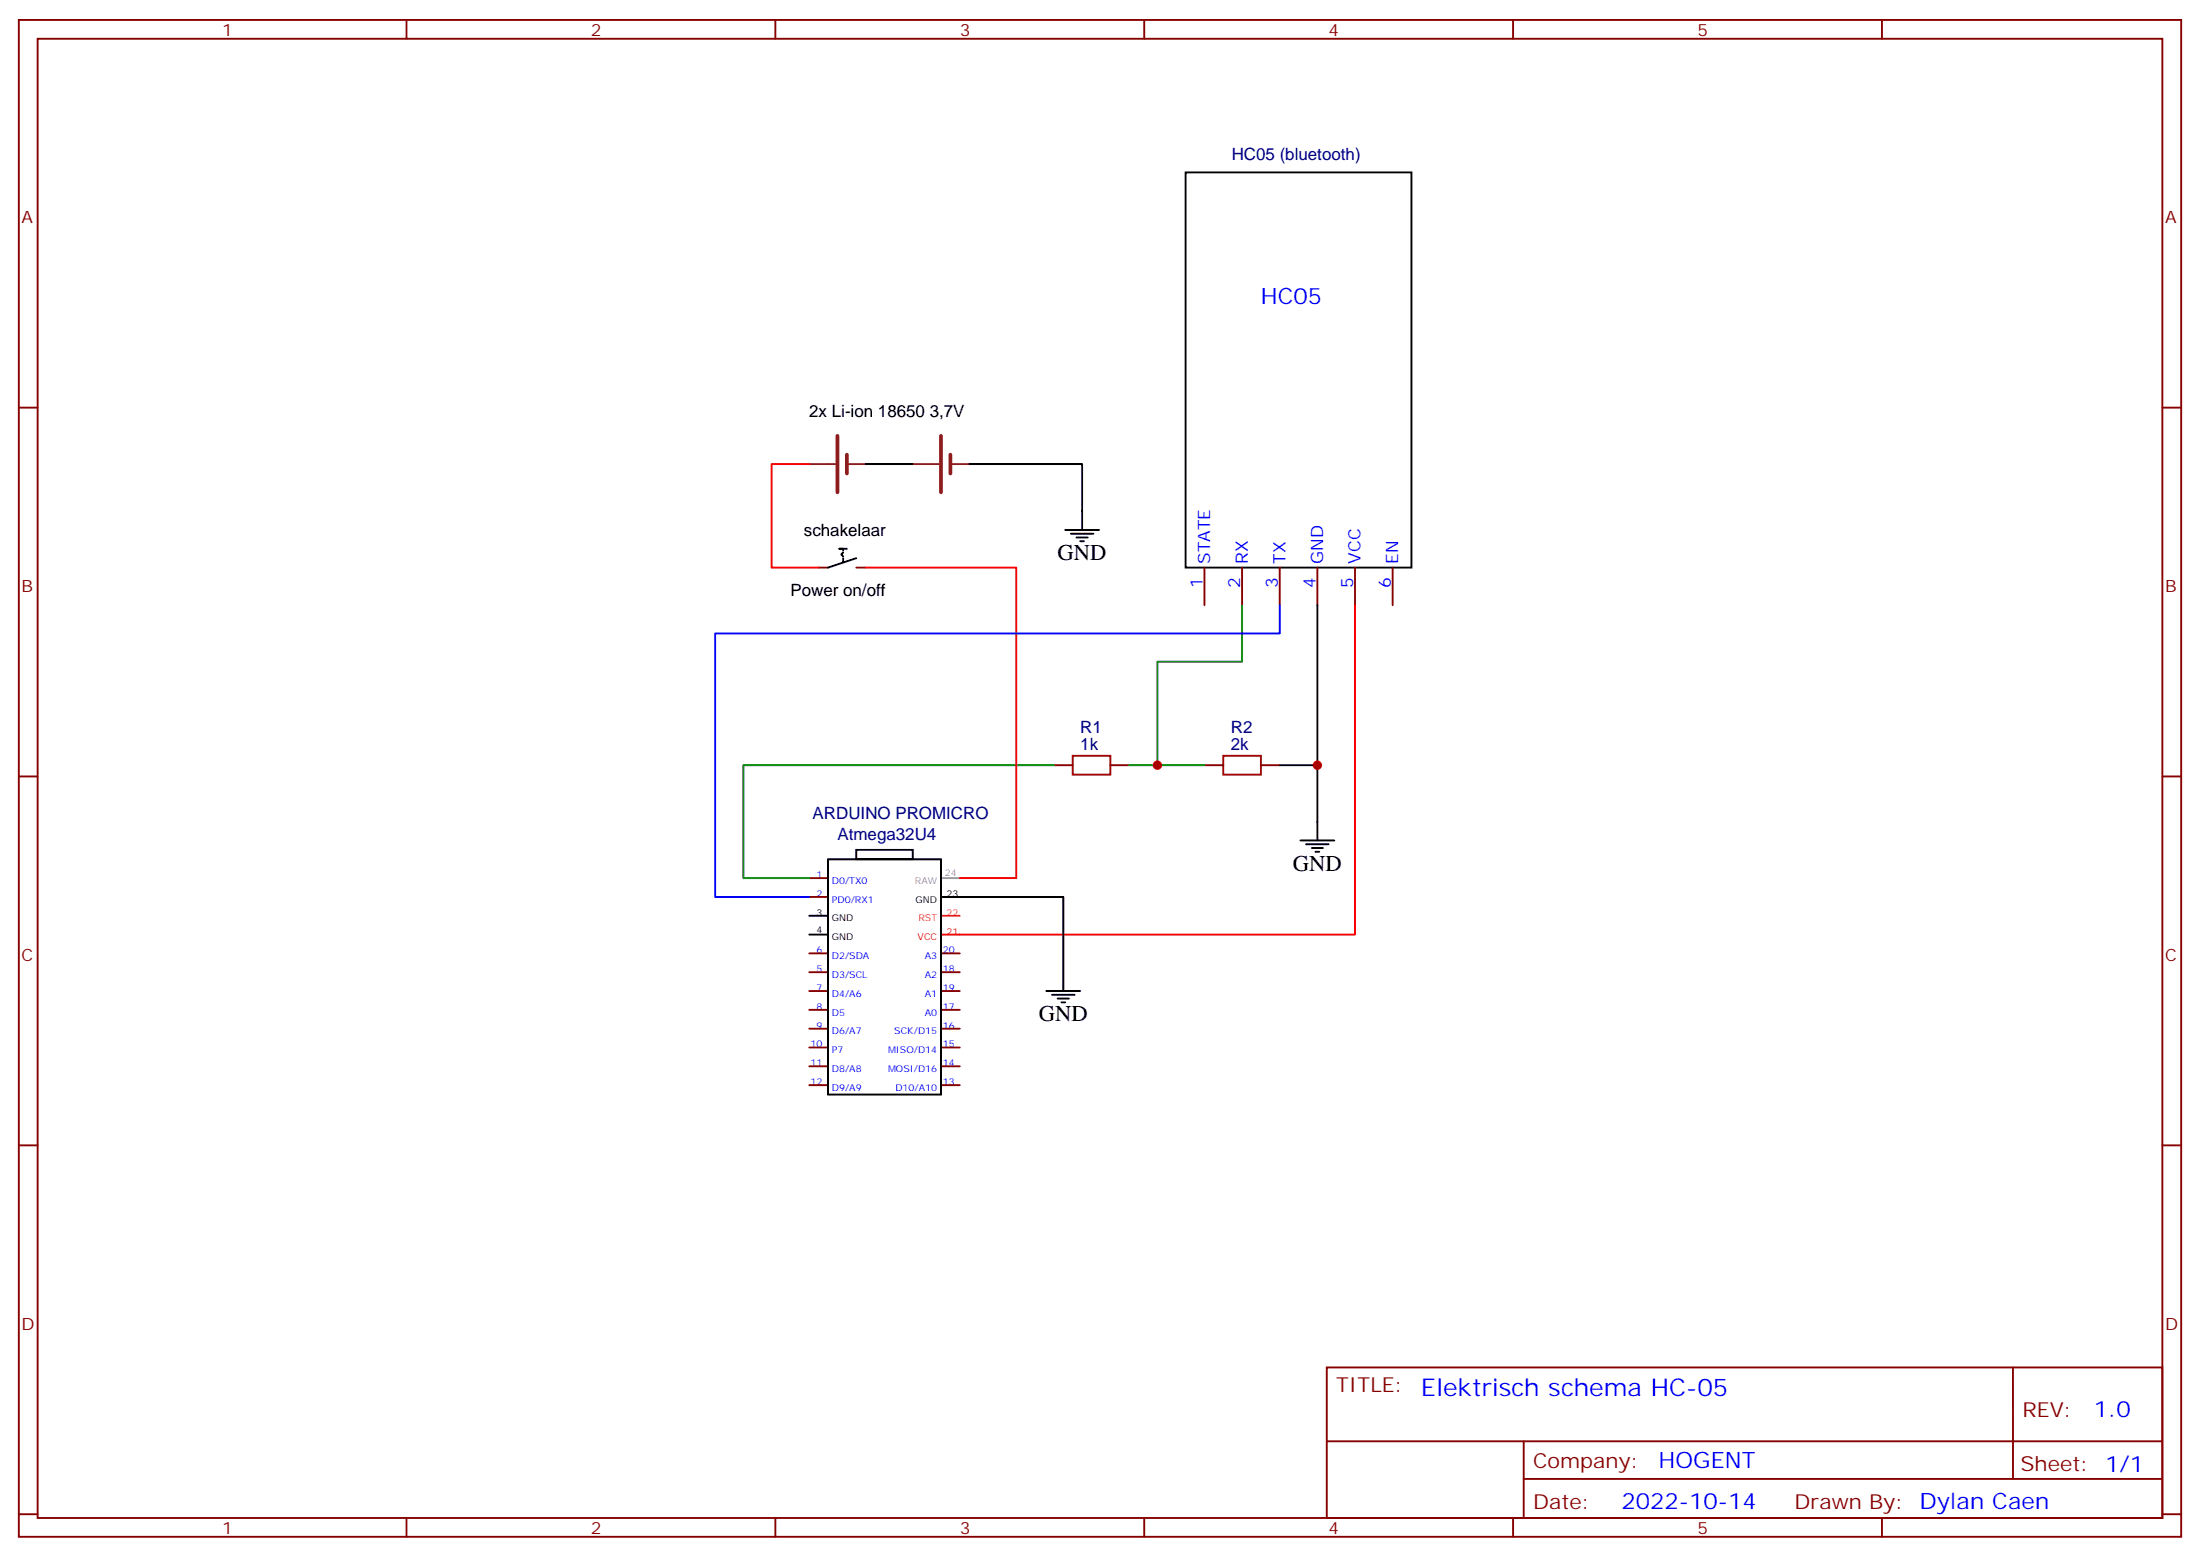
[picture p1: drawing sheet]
<svg xmlns="http://www.w3.org/2000/svg" width="412mm" height="292mm" viewBox="0 0 412 292" stroke-linecap="round" stroke-linejoin="round" font-family="sans-serif">
<g fill="none" stroke="#870000" stroke-width=".35">
<path d="M3.5 3.7h405.4v284.4h-405.4zM7.1 7.3h398.2v277.3h-398.2zM76.2 3.7v3.6M145.3 3.7v3.6M214.5 3.7v3.6M283.6 3.7v3.6M352.8 3.7v3.6M3.5 76.4h3.6M405.3 76.4h3.6M153.5 106.4h1.7M160.5 106.4h1.8M225.8 106.4v7.1"/>
<path d="M232.8 106.4v7.1M239.9 106.4v7.1M246.9 106.4v7.1M254 106.4v7.1M261.1 106.4v7.1M3.5 145.6h3.6M197.6 143.4h3.5M208.1 143.4h3.6M225.8 143.4h3.5M236.4 143.4h3.5M405.3 145.6h3.6M151.7 164.6h3.5"/>
<path d="M151.7 168.1h3.5M151.7 178.7h3.5M176.4 178.7h3.5M151.7 182.2h3.5M151.7 185.8h3.5M151.7 189.3h3.5M151.7 192.8h3.5M151.7 196.4h3.5M151.7 199.9h3.5M176.4 182.2h3.5M176.4 185.8h3.5M176.4 189.3h3.5"/>
<path d="M176.4 192.8h3.5M176.4 196.4h3.5M176.4 199.9h3.5M3.5 214.7h3.6M151.7 203.4h3.5M176.4 203.4h3.5M405.3 214.7h3.6M248.7 256.3h156.6v28.3h-156.6zM377.3 256.4v20.8M248.7 270.2h156.5M285.6 277.2h119.6M285.6 270.2v14.1"/>
<path d="M3.5 283.8h3.6M76.2 284.6v3.5M145.3 284.6v3.5M214.5 284.6v3.5M283.6 284.6v3.5M352.8 284.6v3.5M405.3 283.8h3.6"/>
</g>
<g fill="none" stroke="#000" stroke-width=".35">
<path d="M222.2 32.3h42.4v74.1h-42.4zM162.3 87h8.8M181.7 87h21.1v12.3M199.7 99.3h6.3M158 103.6l-.3 .3 .3 .4M158 104.6v.7M158.7 102.9h-1.4h.7v.3M160.5 104.6l-5.3 1.8M200.7 100h4.3M201.8 100.8h2.1M202.5 101.5h.7M246.9 113.5v44.1"/>
<path d="M160.5 159.3h10.6v1.8h-10.6zM239.9 143.4h7M243.8 157.6h6.3M244.8 158.3h4.3M245.9 159h2.1M246.6 159.7h.7M151.7 171.7h3.5M151.7 175.2h3.5M155.2 161.1h21.2v44.1h-21.2zM176.4 168.1h22.9v17.7M196.1 185.8h6.4M197.2 186.5h4.2"/>
<path d="M198.3 187.2h2.1M199 187.9h.7"/>
</g>
<path d="M151.7 87h-7.1v19.4h8.9M162.3 106.4h28.2v58.2h-10.6M254 113.5v61.7h-77.6" fill="none" stroke="#f00" stroke-width=".35"/>
<path d="M176.4 171.7h3.5" fill="none" stroke="#f60" stroke-width=".35"/>
<path d="M176.4 164.6h3.5" fill="none" stroke="#999" stroke-width=".35"/>
<path d="M157 81.7v10.6M158.7 85.2v3.6M176.4 81.7v10.6M178.2 85.2v3.6" fill="none" stroke="#8c2424" stroke-width=".71"/>
<path d="M151.7 87h4.9M158.7 87h3.6M171.1 87h4.9M178.2 87h3.5" fill="none" stroke="#8c2424" stroke-width=".35"/>
<path d="M201.1 141.7h7v3.5h-7zM229.3 141.7h7.1v3.5h-7.1z" fill="none" stroke="#a10000" stroke-width=".35"/>
<path d="M232.8 113.5v10.5h-15.8v19.4M197.6 143.4h-58.3v21.2h12.4M211.7 143.4h14.1" fill="none" stroke="#008700" stroke-width=".35"/>
<path d="M239.9 113.5v5.2h-105.8v49.4h17.6" fill="none" stroke="#00f" stroke-width=".35"/>
<g fill="#c00">
<circle cx="217" cy="143.4" r=".88"/>
<circle cx="246.9" cy="143.4" r=".88"/>
</g>
<text font-size="4.6" fill="#00f" x="266.3" y="261.6">Elektrisch schema HC-05</text>
<g font-size="4.2" fill="#00f">
<text x="236.4" y="57">HC05</text>
<text x="392.5" y="265.6">1.0</text>
<text x="310.9" y="275.2">HOGENT</text>
<text x="304" y="283">2022-10-14</text>
</g>
<g font-size="4.2">
<text x="198.3" y="105">GND</text>
<text x="242.4" y="163.2">GND</text>
<text x="194.7" y="191.4">GND</text>
</g>
<g font-size="3.9" fill="#800">
<text x="250.5" y="260.9">TITLE:</text>
<text x="379.1" y="265.6">REV:</text>
<text x="287.4" y="275.1">Company:</text>
<text x="378.7" y="275.7">Sheet: 1/1</text>
<text x="287.4" y="282.8">Date:</text>
<text x="336.4" y="282.9">Drawn By: Dylan Caen</text>
</g>
<g font-size="3.2" fill="#800">
<text x="41.6" y="6.7">1</text>
<text x="110.8" y="6.7">2</text>
<text x="179.9" y="6.7">3</text>
<text x="249.1" y="6.7">4</text>
<text x="318.2" y="6.7">5</text>
<text x="4.1" y="41.8">A</text>
<text x="405.9" y="41.8">A</text>
<text x="4.1" y="111">B</text>
<text x="405.9" y="111">B</text>
<text x="4.1" y="180.1">C</text>
<text x="405.9" y="180.1">C</text>
<text x="4.1" y="249.3">D</text>
<text x="405.9" y="249.3">D</text>
<text x="41.6" y="287.5">1</text>
<text x="110.8" y="287.5">2</text>
<text x="179.9" y="287.5">3</text>
<text x="249.1" y="287.5">4</text>
<text x="318.2" y="287.5">5</text>
</g>
<g font-size="3.2" fill="#000080">
<text x="230.9" y="29.9">HC05 (bluetooth)</text>
<text x="202.5" y="137.4">R1</text>
<text x="230.7" y="137.4">R2</text>
<text x="202.5" y="140.6">1k</text>
<text x="230.7" y="140.6">2k</text>
<text x="152.3" y="153.5">ARDUINO PROMICRO</text>
<text x="157" y="157.6">Atmega32U4</text>
</g>
<g font-size="3.2">
<text x="151.7" y="78.2">2x Li-ion 18650 3,7V</text>
<text x="150.7" y="100.5">schakelaar</text>
<text x="148.2" y="111.7">Power on/off</text>
</g>
<g font-size="3.2" fill="#00f">
<text x="226.8" y="105.7" transform="rotate(-90 226.8 105.7)">STATE</text>
<text x="233.9" y="105.7" transform="rotate(-90 233.9 105.7)">RX</text>
<text x="240.9" y="105.7" transform="rotate(-90 240.9 105.7)">TX</text>
<text x="248" y="105.7" transform="rotate(-90 248 105.7)">GND</text>
<text x="255.1" y="105.7" transform="rotate(-90 255.1 105.7)">VCC</text>
<text x="262.1" y="105.7" transform="rotate(-90 262.1 105.7)">EN</text>
<text x="225.4" y="110.2" transform="rotate(-90 225.4 110.2)">1</text>
<text x="232.5" y="110.2" transform="rotate(-90 232.5 110.2)">2</text>
<text x="239.5" y="110.2" transform="rotate(-90 239.5 110.2)">3</text>
<text x="246.6" y="110.2" transform="rotate(-90 246.6 110.2)">4</text>
<text x="253.6" y="110.2" transform="rotate(-90 253.6 110.2)">5</text>
<text x="260.7" y="110.2" transform="rotate(-90 260.7 110.2)">6</text>
</g>
<g font-size="1.8" fill="#00f">
<text x="153" y="164.6">1</text>
<text x="155.9" y="165.7">D0/TX0</text>
<text x="153" y="168.1">2</text>
<text x="155.9" y="169.2">PD0/RX1</text>
<text x="153" y="178.7">6</text>
<text x="155.9" y="179.8">D2/SDA</text>
<text x="173.4" y="179.8">A3</text>
<text x="176.7" y="178.7">20</text>
<text x="153" y="182.2">5</text>
<text x="153" y="185.8">7</text>
<text x="155.9" y="183.3">D3/SCL</text>
<text x="173.4" y="183.3">A2</text>
<text x="176.7" y="185.8">19</text>
<text x="176.7" y="182.2">18</text>
<text x="153" y="189.3">8</text>
<text x="155.9" y="186.8">D4/A6</text>
<text x="155.9" y="190.4">D5</text>
<text x="173.4" y="190.4">A0</text>
<text x="173.4" y="186.8">A1</text>
<text x="176.7" y="189.3">17</text>
<text x="151.9" y="196.4">10</text>
<text x="153" y="192.8">9</text>
<text x="155.9" y="193.9">D6/A7</text>
<text x="155.9" y="197.4">P7</text>
<text x="166.5" y="197.4">MISO/D14</text>
<text x="167.6" y="193.9">SCK/D15</text>
<text x="176.7" y="196.4">15</text>
<text x="176.7" y="192.8">16</text>
<text x="151.9" y="199.9">11</text>
<text x="151.9" y="203.4">12</text>
<text x="155.9" y="200.9">D8/A8</text>
<text x="166.5" y="200.9">MOSI/D16</text>
<text x="176.7" y="203.4">13</text>
<text x="176.7" y="199.9">14</text>
<text x="155.9" y="204.5">D9/A9</text>
<text x="167.8" y="204.5">D10/A10</text>
</g>
<g font-size="1.8" fill="#999">
<text x="171.5" y="165.7">RAW</text>
<text x="177.1" y="164.3">24</text>
</g>
<g font-size="1.8">
<text x="153" y="171.7">3</text>
<text x="155.9" y="172.7">GND</text>
<text x="171.6" y="169.2">GND</text>
<text x="177.4" y="168.1">23</text>
<text x="153" y="174.8">4</text>
<text x="155.9" y="176.2">GND</text>
</g>
<g font-size="1.8" fill="#f60">
<text x="172.2" y="172.7">RST</text>
<text x="177.4" y="171.7">22</text>
</g>
<g font-size="1.8" fill="#f00">
<text x="172" y="176.2">VCC</text>
<text x="177.4" y="175.2">21</text>
</g>
</svg>
